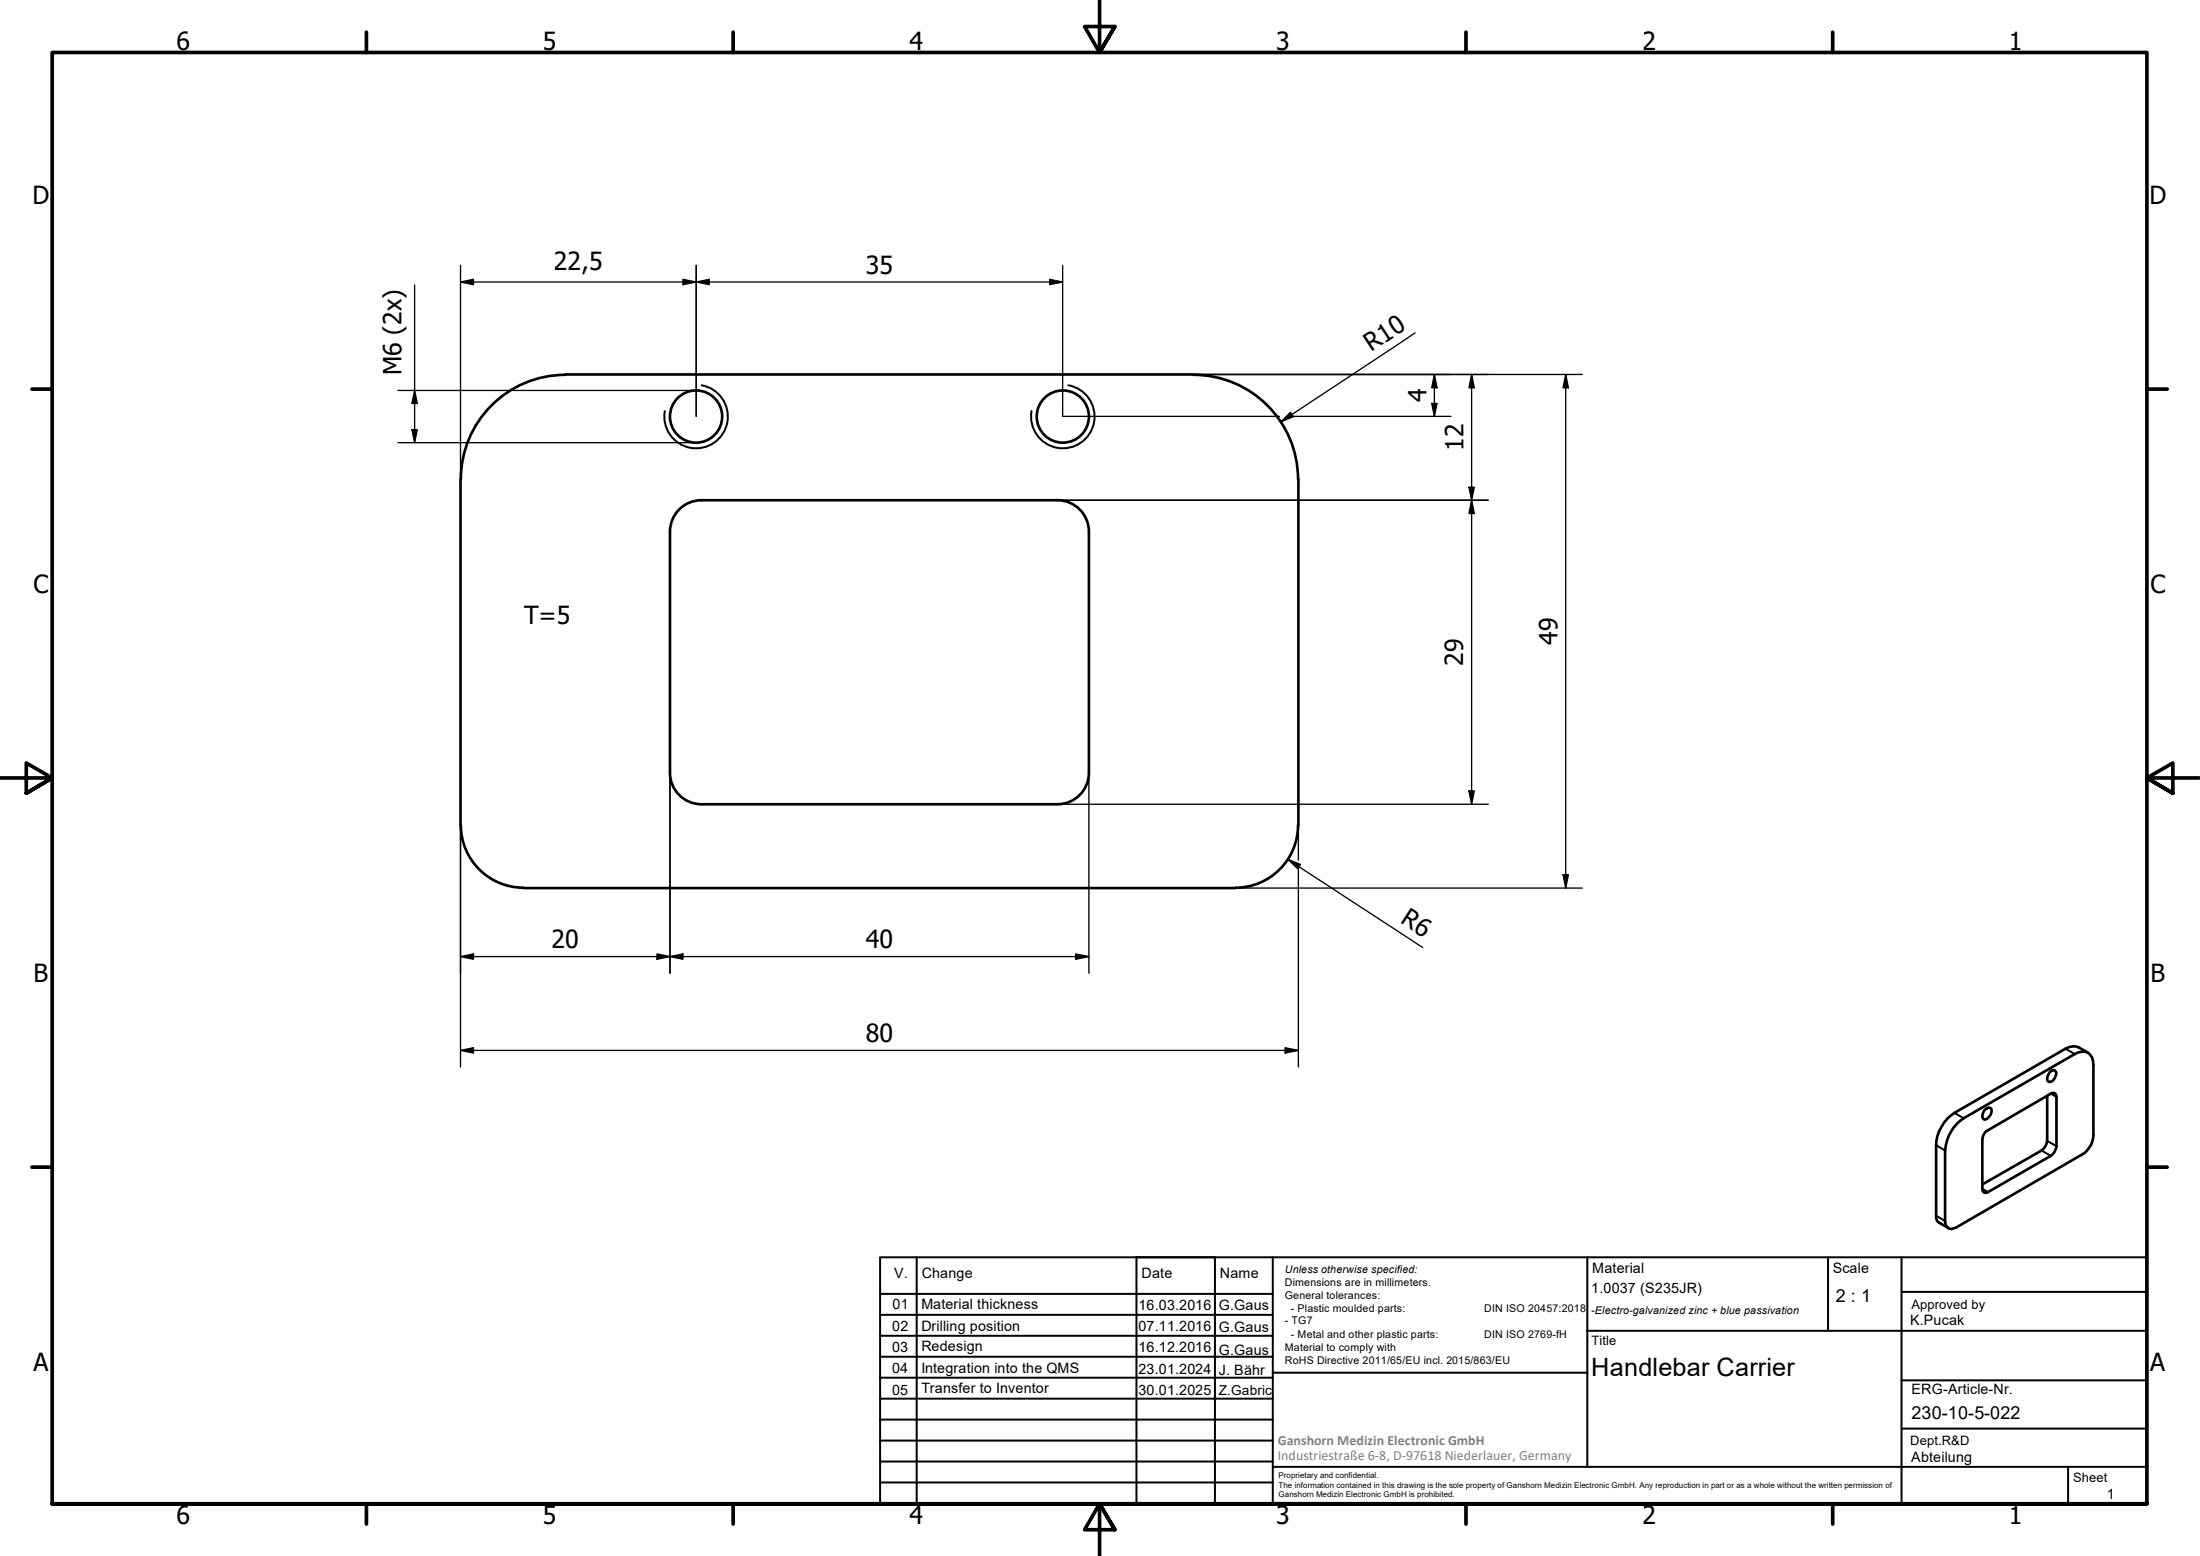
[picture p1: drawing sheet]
<svg xmlns="http://www.w3.org/2000/svg" width="420mm" height="297mm" viewBox="0 0 420 297" stroke-linecap="round" stroke-linejoin="round" font-family="sans-serif">
<!-- layer: Visible (ISO) -->
<g fill="none" stroke="#000" stroke-width=".51">
<path d="M107.9 71.5h120.1M108 71.6a20 20 0 0 0-20 19.9M227.9 71.6a20 20 0 0 1 20 19.9M87.9 91.5v66M201.9 95.5h-67.9a6 6 0 0 0-6 6v46M202 95.5a6 6 0 0 1 6 6v46M248 91.5v66M88 157.5a12 12 0 0 0 12 12M128 147.5a6 6 0 0 0 6 6h67.9M208 147.5a6 6 0 0 1-6 6M247.9 157.5a12 12 0 0 1-12 12M99.9 169.5h136.1"/>
<path d="M373.7 214.6l1.3-1.1 21.2-12.3a2.11 2.11 0 0 1 3.5 1.4l.1 14.2a4.4 4.4 0 0 1-2.2 3.6l-24 13.9a1.27 1.27 0 0 1-1.9-.3l-.2-.9v-13.5a8.1 8.1 0 0 1 2.2-5zM379.1 211.8l.7-.4 .3 .1a1.49 1.49 0 0 1-1 2.2h-.3a1.3 1.3 0 0 1 .3-1.9zM379.3 215.9l12.4-7.1a.63 .63 0 0 1 1 .2v10.2a2.57 2.57 0 0 1-1 1.4l-12 7-.7 .1-.2-.1-.2-.7v-9.4a2.45 2.45 0 0 1 .7-1.6zM391 209.2l-.1 9a2.57 2.57 0 0 1-1 1.4l-11.3 6.5M391.5 204.6l.7-.3h.2a.97 .97 0 0 1 0 1.5 .89 .89 0 0 1-1.4 .5 1.8 1.8 0 0 1 .5-1.7zM398.8 201l-1.8-1.1a2.8 2.8 0 0 0-2.5 .3l-21.2 12.3a7.9 7.9 0 0 0-3.5 6.1v13.5a1.35 1.35 0 0 0 .5 1.3l1.8 1"/>
<circle cx="132.9" cy="79.5" r="5"/>
<circle cx="203" cy="79.5" r="5"/>
</g>
<!-- layer: Visible Narrow (ISO) -->
<path d="M134 73.5a6.1 6.1 0 0 1 4.9 7.1 6.1 6.1 0 0 1-7 4.9 6.1 6.1 0 0 1-4.9-7M204 73.5a6.1 6.1 0 0 1 4.9 7.1 6.1 6.1 0 0 1-7 4.9 6.1 6.1 0 0 1-4.9-7M369.8 218.6l1.7 1M373.3 212.5l1.7 1M389.9 219.6l1.8 1M391 217.8l1.7 1M391.7 208.8l1 .6M394.5 200.2l1.7 1M369.8 232.1l1.7 1M378.6 226.9l1.1 .7" fill="none" stroke="#000" stroke-width=".38"/>
<!-- layer: Border (ISO) -->
<g fill="none" stroke="#000" stroke-width=".7">
<path d="M70 6.1v3.9M140 6.1v3.9M210 0v10l-2.9-4.9h5.8l-2.9 4.9 2.9-4.9M280 6.1v3.9M350 6.1v3.9M6.1 74.3h3.9M410 74.3h3.9M0 148.5h10l-5-2.8v5.7l5-2.9-5 2.9M420 148.5h-10l5-2.8v5.7l-5-2.9 5 2.9M6.1 222.8h3.9M410 222.8h3.9M10 287.1v-277.1h400v277.1h-400h400"/>
<path d="M70 287.1v3.8M140 287.1v3.8M212.9 292l-2.9-4.9 2.9 4.9h-5.8l2.9-4.9v9.9M280 287.1v3.8M350 287.1v3.8"/>
</g>
<!-- layer: TitleBlock -->
<g fill="none" stroke="#000" stroke-width=".38">
<path d="M168.1 251h75M168.1 247h75M168.1 255h75M168.1 259h75M175.1 240v47M216.9 240h15M217 240v47M232 240v47M243.1 240.1v46.9h-75v-47h241.9v47.1h-167M303 254h107M303.1 240v40M349.1 240v14"/>
<path d="M363.2 240v47.1M363.2 246.6h46.8M168.1 271h75M168.1 263h75M168.1 267h75M168.1 275h75M168.1 279h75M243.1 262.1h60M363.2 272.7h46.8M363.2 263.5h46.8M168.1 283h75M216.9 287h15"/>
<path d="M243.1 280h166.9M395 280.1v7"/>
</g>
<!-- layer: Dimension (ISO) -->
<g fill="none" stroke="#000" stroke-width=".25">
<path d="M79.2 54.4v30.1M87.9 53.8l2.5-.5v1zM87.9 50.7v40.8M87.9 53.8h115M130.4 53.3l2.6 .5-2.6 .5zM133 53.8l2.4-.5v1zM133 50.7v28.8M200.5 53.3l2.4 .5-2.4 .5zM202.9 50.7v28.8h41.4M76 74.5h57M79.2 74.5l.5 2.5h-1zM228 71.5h74.2"/>
<path d="M246.9 79.5h30.2M270.3 63.5l-25.6 17M273.4 77h1l-.5 2.5zM273.9 71.5l.5 2.5h-1zM273.9 71.5v8M281.1 71.5l.5 2.5h-1.1zM281.1 71.5v82M299 71.5l.5 2.5h-1zM299 71.5v98M76 84.5h57M78.7 82h1l-.5 2.5zM201.9 95.5h82.3"/>
<path d="M244.7 80.5l1.7-1.8 .6 .9zM280.5 93h1.1l-.5 2.5zM281.1 95.5l.5 2.5h-1.1zM87.9 157.5v46.2M128 147.5v38.3M201.9 153.5h82.3M208 147.5v38.3M248 157.5v6.7M280.5 151h1.1l-.5 2.5zM236 169.5h66.2M246 164.1l2.3 .9-.5 .8zM246 164.1l25.7 16.8"/>
<path d="M248 165.5v38.2M298.5 167h1l-.5 2.5zM87.9 182.6l2.5-.5v1zM87.9 182.6h120.1M125.5 182.1l2.5 .5-2.5 .5zM128 182.6l2.4-.5v1zM205.4 182.1l2.6 .5-2.6 .5zM87.9 200.5l2.5-.5v1zM87.9 200.5h160.1M245.4 200l2.6 .5-2.6 .5z"/>
</g>
<g fill="#000">
<path d="M87.9 53.8l2.5-.5v1zM130.4 53.3l2.6 .5-2.6 .5zM133 53.8l2.4-.5v1zM200.5 53.3l2.4 .5-2.4 .5zM79.2 74.5l.5 2.5h-1zM244.7 80.5l1.7-1.8 .6 .9zM273.4 77h1l-.5 2.5zM273.9 71.5l.5 2.5h-1zM281.1 71.5l.5 2.5h-1.1zM299 71.5l.5 2.5h-1zM78.7 82h1l-.5 2.5zM280.5 93h1.1l-.5 2.5z"/>
<path d="M281.1 95.5l.5 2.5h-1.1zM280.5 151h1.1l-.5 2.5zM246 164.1l2.3 .9-.5 .8zM298.5 167h1l-.5 2.5zM87.9 182.6l2.5-.5v1zM125.5 182.1l2.5 .5-2.5 .5zM128 182.6l2.4-.5v1zM205.4 182.1l2.6 .5-2.6 .5zM87.9 200.5l2.5-.5v1zM245.4 200l2.6 .5-2.6 .5z"/>
</g>
<g font-size="4.8">
<text x="33.7" y="9.6">6</text>
<text x="103.7" y="9.6">5</text>
<text x="173.7" y="9.6">4</text>
<text x="243.7" y="9.6">3</text>
<text x="313.7" y="9.6">2</text>
<text x="383.7" y="9.6">1</text>
<text x="6.2" y="38.9">D</text>
<text x="410.5" y="38.9">D</text>
<text x="105.8" y="51.5">22,5</text>
<text x="165.4" y="52.2">35</text>
<text x="76.7" y="71.7" transform="rotate(-90 76.7 71.7)">M6 (2x)</text>
<text x="261.9" y="67.2" transform="rotate(-33 261.9 67.2)">R10</text>
<text x="272.4" y="76.8" transform="rotate(-90 272.4 76.8)">4</text>
<text x="279.5" y="86.2" transform="rotate(-90 279.5 86.2)">12</text>
<text x="6.4" y="113.1">C</text>
<text x="410.7" y="113.1">C</text>
<text x="100.1" y="119.2">T=5</text>
<text x="297.4" y="123.1" transform="rotate(-90 297.4 123.1)">49</text>
<text x="279.5" y="127.1" transform="rotate(-90 279.5 127.1)">29</text>
<text x="267.3" y="176.1" transform="rotate(33 267.3 176.1)">R6</text>
<text x="105.3" y="181">20</text>
<text x="165.4" y="181">40</text>
<text x="6.4" y="187.4">B</text>
<text x="410.7" y="187.4">B</text>
<text x="165.4" y="198.9">80</text>
<text x="6.4" y="261.7">A</text>
<text x="303.9" y="262.7">Handlebar Carrier</text>
<text x="410.7" y="261.7">A</text>
<text x="33.7" y="290.9">6</text>
<text x="103.7" y="290.9">5</text>
<text x="173.7" y="290.9">4</text>
<text x="243.7" y="290.9">3</text>
<text x="313.7" y="290.9">2</text>
<text x="383.7" y="290.9">1</text>
</g>
<g font-size="3.4">
<text x="350.6" y="248.5">2 : 1</text>
<text x="365.1" y="270.9">230-10-5-022</text>
</g>
<g font-size="2.7">
<text x="170.8" y="244">V.</text>
<text x="176" y="244">Change</text>
<text x="218" y="244">Date</text>
<text x="233" y="244">Name</text>
<text x="304.1" y="243">Material</text>
<text x="350" y="243.1">Scale</text>
<text x="170.4" y="249.9">01</text>
<text x="176" y="249.9">Material thickness</text>
<text x="217.4" y="250">16.03.2016</text>
<text x="232.8" y="250">G.Gaus</text>
<text x="303.9" y="246.8">1.0037 (S235JR)</text>
<text x="170.4" y="254">02</text>
<text x="176" y="254">Drilling position</text>
<text x="176" y="257.9">Redesign</text>
<text x="217.4" y="254">07.11.2016</text>
<text x="232.8" y="254.4">G.Gaus</text>
<text x="364.8" y="253">K.Pucak</text>
<text x="170.4" y="258.2">03</text>
<text x="170.4" y="262.1">04</text>
<text x="176" y="262.1">Integration into the QMS</text>
<text x="217.4" y="258.2">16.12.2016</text>
<text x="217.4" y="262.3">23.01.2024</text>
<text x="232.8" y="258.6">G.Gaus</text>
<text x="232.8" y="262.6">J. Bähr</text>
<text x="170.4" y="266.4">05</text>
<text x="176" y="265.9">Transfer to Inventor</text>
<text x="217.4" y="266.4">30.01.2025</text>
<text x="365.1" y="266.1">ERG-Article-Nr.</text>
<text x="365" y="279">Abteilung</text>
<text x="402.3" y="286.2">1</text>
</g>
<g font-size="2.7" fill="#808080">
<text x="244" y="275.8">Ganshorn Medizin Electronic GmbH</text>
<text x="244" y="278.7">Industriestraße 6-8, D-97618 Niederlauer, Germany</text>
</g>
<text font-size="2.6" x="232.8" y="266.4">Z.Gabric</text>
<g font-size="2.5">
<text x="365.1" y="249.9">Approved by</text>
<text x="304" y="256.8">Title</text>
<text x="364.8" y="275.8">Dept.R&amp;D</text>
<text x="395.9" y="282.9">Sheet</text>
</g>
<g font-size="2">
<text x="245.4" y="242.9">Unless otherwise specified:</text>
<text x="245.4" y="245.4">Dimensions are in millimeters.</text>
<text x="245.4" y="247.9">General tolerances:</text>
<text x="246.5" y="250.4">- Plastic moulded parts:</text>
<text x="283.5" y="250.4">DIN ISO 20457:2018</text>
<text x="303.9" y="250.8">-Electro-galvanized zinc + blue passivation</text>
<text x="245.4" y="252.8">- TG7</text>
<text x="245.4" y="257.9">Material to comply with</text>
<text x="246.5" y="255.4">- Metal and other plastic parts:</text>
<text x="283.5" y="255.4">DIN ISO 2769-fH</text>
<text x="245.4" y="260.3">RoHS Directive 2011/65/EU incl. 2015/863/EU</text>
</g>
<g font-size="1.5">
<text x="244.2" y="282.2">Proprietary and confidential.</text>
<text x="244.2" y="284">The information contained in this drawing is the sole property of Ganshorn Medizin Electronic GmbH. Any reproduction in part or as a whole without the written permission of</text>
<text x="244.2" y="285.8">Ganshorn Medizin Electronic GmbH is prohibited.</text>
</g>
</svg>
